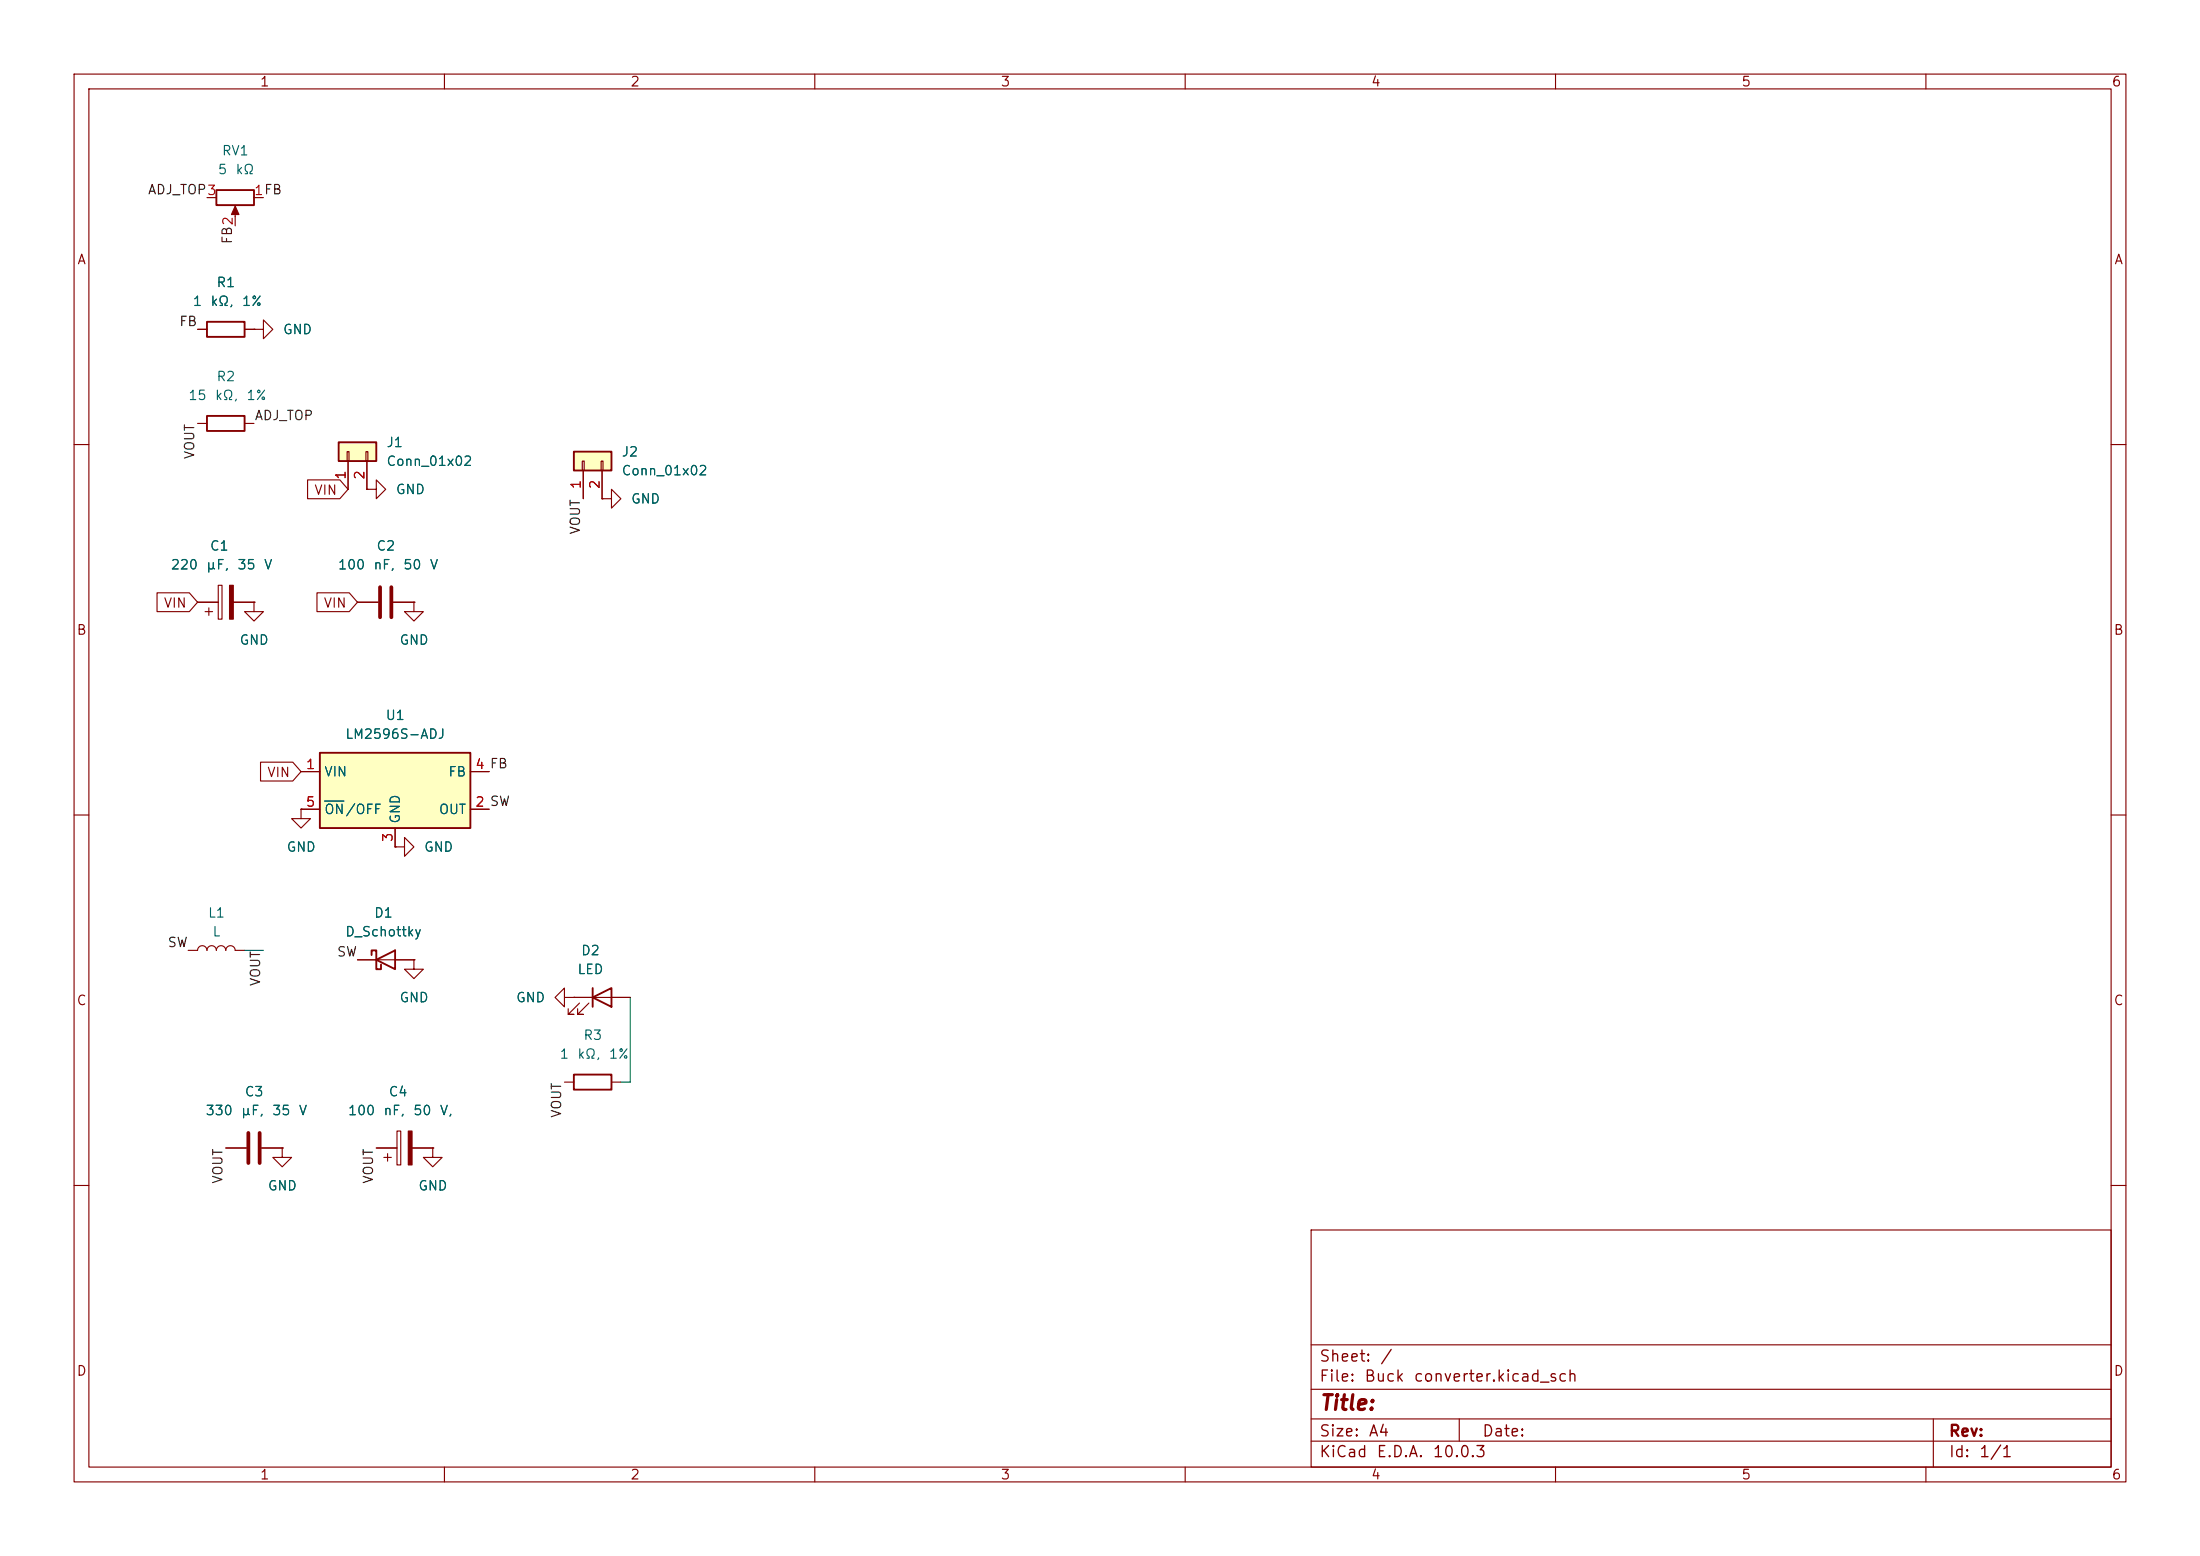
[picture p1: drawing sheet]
(kicad_sch
 (version 20260306)
 (generator "eeschema")
 (generator_version "10.0")
 (paper "A4")
 (lib_symbols
  (symbol "Connector_Generic:Conn_01x02"
   (pin_names
    (offset 1.016) (hide yes)) (exclude_from_sim no) (in_bom yes) (on_board yes)
   (in_pos_files yes)
   (duplicate_pin_numbers_are_jumpers no)
   (property "Reference" "J" (at 0 2.54 0) (show_name no) (do_not_autoplace no) (effects (font (size 1.27 1.27))))
   (property "Value" "Conn_01x02" (at 0 -5.08 0) (show_name no) (do_not_autoplace no) (effects (font (size 1.27 1.27))))
   (property "Footprint" "" (at 0 0 0) (show_name no) (do_not_autoplace no) (hide yes) (effects (font (size 1.27 1.27))))
   (property "Datasheet" "" (at 0 0 0) (show_name no) (do_not_autoplace no) (hide yes) (effects (font (size 1.27 1.27))))
   (property "Description" "Generic connector, single row, 01x02, script generated (kicad-library-utils/schlib/autogen/connector/)" (at 0 0 0) (show_name no) (do_not_autoplace no) (hide yes) (effects (font (size 1.27 1.27))))
   (symbol "Conn_01x02_1_1"
    (rectangle (start -1.27 1.27) (end 1.27 -3.81) (stroke (width 0.254) (type default)) (fill (type background)))
    (rectangle (start -1.27 0.127) (end 0 -0.127) (stroke (width 0.1524) (type default)) (fill (type none)))
    (rectangle (start -1.27 -2.413) (end 0 -2.667) (stroke (width 0.1524) (type default)) (fill (type none)))
    (pin passive line (at -5.08 0 0) (length 3.81) (name "Pin_1" (effects (font (size 1.27 1.27)))) (number "1" (effects (font (size 1.27 1.27)))))
    (pin passive line (at -5.08 -2.54 0) (length 3.81) (name "Pin_2" (effects (font (size 1.27 1.27)))) (number "2" (effects (font (size 1.27 1.27))))))
   (embedded_fonts no))
  (symbol "Device:C"
   (pin_numbers (hide yes))
   (pin_names
    (offset 0.254)) (exclude_from_sim no) (in_bom yes) (on_board yes)
   (in_pos_files yes)
   (duplicate_pin_numbers_are_jumpers no)
   (property "Reference" "C" (at 0.635 2.54 0) (show_name no) (do_not_autoplace no) (effects (font (size 1.27 1.27)) (justify left)))
   (property "Value" "C" (at 0.635 -2.54 0) (show_name no) (do_not_autoplace no) (effects (font (size 1.27 1.27)) (justify left)))
   (property "Footprint" "" (at 0.9652 -3.81 0) (show_name no) (do_not_autoplace no) (hide yes) (effects (font (size 1.27 1.27))))
   (property "Datasheet" "" (at 0 0 0) (show_name no) (do_not_autoplace no) (hide yes) (effects (font (size 1.27 1.27))))
   (property "Description" "Unpolarized capacitor" (at 0 0 0) (show_name no) (do_not_autoplace no) (hide yes) (effects (font (size 1.27 1.27))))
   (symbol "C_0_1"
    (polyline (pts (xy -2.032 0.762) (xy 2.032 0.762)) (stroke (width 0.508) (type default)) (fill (type none)))
    (polyline (pts (xy -2.032 -0.762) (xy 2.032 -0.762)) (stroke (width 0.508) (type default)) (fill (type none))))
   (symbol "C_1_1"
    (pin passive line (at 0 3.81 270) (length 2.794) (name "" (effects (font (size 1.27 1.27)))) (number "1" (effects (font (size 1.27 1.27)))))
    (pin passive line (at 0 -3.81 90) (length 2.794) (name "" (effects (font (size 1.27 1.27)))) (number "2" (effects (font (size 1.27 1.27))))))
   (embedded_fonts no))
  (symbol "Device:C_Polarized"
   (pin_numbers (hide yes))
   (pin_names
    (offset 0.254)) (exclude_from_sim no) (in_bom yes) (on_board yes)
   (in_pos_files yes)
   (duplicate_pin_numbers_are_jumpers no)
   (property "Reference" "C" (at 0.635 2.54 0) (show_name no) (do_not_autoplace no) (effects (font (size 1.27 1.27)) (justify left)))
   (property "Value" "C_Polarized" (at 0.635 -2.54 0) (show_name no) (do_not_autoplace no) (effects (font (size 1.27 1.27)) (justify left)))
   (property "Footprint" "" (at 0.9652 -3.81 0) (show_name no) (do_not_autoplace no) (hide yes) (effects (font (size 1.27 1.27))))
   (property "Datasheet" "" (at 0 0 0) (show_name no) (do_not_autoplace no) (hide yes) (effects (font (size 1.27 1.27))))
   (property "Description" "Polarized capacitor" (at 0 0 0) (show_name no) (do_not_autoplace no) (hide yes) (effects (font (size 1.27 1.27))))
   (symbol "C_Polarized_0_1"
    (rectangle (start -2.286 0.508) (end 2.286 1.016) (stroke (width 0) (type default)) (fill (type none)))
    (polyline (pts (xy -1.778 2.286) (xy -0.762 2.286)) (stroke (width 0) (type default)) (fill (type none)))
    (polyline (pts (xy -1.27 2.794) (xy -1.27 1.778)) (stroke (width 0) (type default)) (fill (type none)))
    (rectangle (start 2.286 -0.508) (end -2.286 -1.016) (stroke (width 0) (type default)) (fill (type outline))))
   (symbol "C_Polarized_1_1"
    (pin passive line (at 0 3.81 270) (length 2.794) (name "" (effects (font (size 1.27 1.27)))) (number "1" (effects (font (size 1.27 1.27)))))
    (pin passive line (at 0 -3.81 90) (length 2.794) (name "" (effects (font (size 1.27 1.27)))) (number "2" (effects (font (size 1.27 1.27))))))
   (embedded_fonts no))
  (symbol "Device:D_Schottky"
   (pin_numbers (hide yes))
   (pin_names
    (offset 1.016) (hide yes)) (exclude_from_sim no) (in_bom yes) (on_board yes)
   (in_pos_files yes)
   (duplicate_pin_numbers_are_jumpers no)
   (property "Reference" "D" (at 0 2.54 0) (show_name no) (do_not_autoplace no) (effects (font (size 1.27 1.27))))
   (property "Value" "D_Schottky" (at 0 -2.54 0) (show_name no) (do_not_autoplace no) (effects (font (size 1.27 1.27))))
   (property "Footprint" "" (at 0 0 0) (show_name no) (do_not_autoplace no) (hide yes) (effects (font (size 1.27 1.27))))
   (property "Datasheet" "" (at 0 0 0) (show_name no) (do_not_autoplace no) (hide yes) (effects (font (size 1.27 1.27))))
   (property "Description" "Schottky diode" (at 0 0 0) (show_name no) (do_not_autoplace no) (hide yes) (effects (font (size 1.27 1.27))))
   (symbol "D_Schottky_0_1"
    (polyline (pts (xy -1.905 0.635) (xy -1.905 1.27) (xy -1.27 1.27) (xy -1.27 -1.27) (xy -0.635 -1.27) (xy -0.635 -0.635)) (stroke (width 0.254) (type default)) (fill (type none)))
    (polyline (pts (xy 1.27 1.27) (xy 1.27 -1.27) (xy -1.27 0) (xy 1.27 1.27)) (stroke (width 0.254) (type default)) (fill (type none)))
    (polyline (pts (xy 1.27 0) (xy -1.27 0)) (stroke (width 0) (type default)) (fill (type none))))
   (symbol "D_Schottky_1_1"
    (pin passive line (at -3.81 0 0) (length 2.54) (name "K" (effects (font (size 1.27 1.27)))) (number "1" (effects (font (size 1.27 1.27)))))
    (pin passive line (at 3.81 0 180) (length 2.54) (name "A" (effects (font (size 1.27 1.27)))) (number "2" (effects (font (size 1.27 1.27))))))
   (embedded_fonts no))
  (symbol "Device:L"
   (pin_numbers (hide yes))
   (pin_names
    (offset 1.016) (hide yes)) (exclude_from_sim no) (in_bom yes) (on_board yes)
   (in_pos_files yes)
   (duplicate_pin_numbers_are_jumpers no)
   (property "Reference" "L" (at -1.27 0 90) (show_name no) (do_not_autoplace no) (effects (font (size 1.27 1.27))))
   (property "Value" "L" (at 1.905 0 90) (show_name no) (do_not_autoplace no) (effects (font (size 1.27 1.27))))
   (property "Footprint" "" (at 0 0 0) (show_name no) (do_not_autoplace no) (hide yes) (effects (font (size 1.27 1.27))))
   (property "Datasheet" "" (at 0 0 0) (show_name no) (do_not_autoplace no) (hide yes) (effects (font (size 1.27 1.27))))
   (property "Description" "Inductor" (at 0 0 0) (show_name no) (do_not_autoplace no) (hide yes) (effects (font (size 1.27 1.27))))
   (symbol "L_0_1"
    (arc (start 0 2.54) (mid 0.6323 1.905) (end 0 1.27) (stroke (width 0) (type default)) (fill (type none)))
    (arc (start 0 1.27) (mid 0.6323 0.635) (end 0 0) (stroke (width 0) (type default)) (fill (type none)))
    (arc (start 0 0) (mid 0.6323 -0.635) (end 0 -1.27) (stroke (width 0) (type default)) (fill (type none)))
    (arc (start 0 -1.27) (mid 0.6323 -1.905) (end 0 -2.54) (stroke (width 0) (type default)) (fill (type none))))
   (symbol "L_1_1"
    (pin passive line (at 0 3.81 270) (length 1.27) (name "1" (effects (font (size 1.27 1.27)))) (number "1" (effects (font (size 1.27 1.27)))))
    (pin passive line (at 0 -3.81 90) (length 1.27) (name "2" (effects (font (size 1.27 1.27)))) (number "2" (effects (font (size 1.27 1.27))))))
   (embedded_fonts no))
  (symbol "Device:LED"
   (pin_numbers (hide yes))
   (pin_names
    (offset 1.016) (hide yes)) (exclude_from_sim no) (in_bom yes) (on_board yes)
   (in_pos_files yes)
   (duplicate_pin_numbers_are_jumpers no)
   (property "Reference" "D" (at 0 2.54 0) (show_name no) (do_not_autoplace no) (effects (font (size 1.27 1.27))))
   (property "Value" "LED" (at 0 -2.54 0) (show_name no) (do_not_autoplace no) (effects (font (size 1.27 1.27))))
   (property "Footprint" "" (at 0 0 0) (show_name no) (do_not_autoplace no) (hide yes) (effects (font (size 1.27 1.27))))
   (property "Datasheet" "" (at 0 0 0) (show_name no) (do_not_autoplace no) (hide yes) (effects (font (size 1.27 1.27))))
   (property "Description" "Light emitting diode" (at 0 0 0) (show_name no) (do_not_autoplace no) (hide yes) (effects (font (size 1.27 1.27))))
   (property "Sim.Pins" "1=K 2=A" (at 0 0 0) (show_name no) (do_not_autoplace no) (hide yes) (effects (font (size 1.27 1.27))))
   (symbol "LED_0_1"
    (polyline (pts (xy -3.048 -0.762) (xy -4.572 -2.286) (xy -3.81 -2.286) (xy -4.572 -2.286) (xy -4.572 -1.524)) (stroke (width 0) (type default)) (fill (type none)))
    (polyline (pts (xy -1.778 -0.762) (xy -3.302 -2.286) (xy -2.54 -2.286) (xy -3.302 -2.286) (xy -3.302 -1.524)) (stroke (width 0) (type default)) (fill (type none)))
    (polyline (pts (xy -1.27 0) (xy 1.27 0)) (stroke (width 0) (type default)) (fill (type none)))
    (polyline (pts (xy -1.27 -1.27) (xy -1.27 1.27)) (stroke (width 0.254) (type default)) (fill (type none)))
    (polyline (pts (xy 1.27 -1.27) (xy 1.27 1.27) (xy -1.27 0) (xy 1.27 -1.27)) (stroke (width 0.254) (type default)) (fill (type none))))
   (symbol "LED_1_1"
    (pin passive line (at -3.81 0 0) (length 2.54) (name "K" (effects (font (size 1.27 1.27)))) (number "1" (effects (font (size 1.27 1.27)))))
    (pin passive line (at 3.81 0 180) (length 2.54) (name "A" (effects (font (size 1.27 1.27)))) (number "2" (effects (font (size 1.27 1.27))))))
   (embedded_fonts no))
  (symbol "Device:R"
   (pin_numbers (hide yes))
   (pin_names
    (offset 0)) (exclude_from_sim no) (in_bom yes) (on_board yes)
   (in_pos_files yes)
   (duplicate_pin_numbers_are_jumpers no)
   (property "Reference" "R" (at 2.032 0 90) (show_name no) (do_not_autoplace no) (effects (font (size 1.27 1.27))))
   (property "Value" "R" (at 0 0 90) (show_name no) (do_not_autoplace no) (effects (font (size 1.27 1.27))))
   (property "Footprint" "" (at -1.778 0 90) (show_name no) (do_not_autoplace no) (hide yes) (effects (font (size 1.27 1.27))))
   (property "Datasheet" "" (at 0 0 0) (show_name no) (do_not_autoplace no) (hide yes) (effects (font (size 1.27 1.27))))
   (property "Description" "Resistor" (at 0 0 0) (show_name no) (do_not_autoplace no) (hide yes) (effects (font (size 1.27 1.27))))
   (symbol "R_0_1"
    (rectangle (start -1.016 -2.54) (end 1.016 2.54) (stroke (width 0.254) (type default)) (fill (type none))))
   (symbol "R_1_1"
    (pin passive line (at 0 3.81 270) (length 1.27) (name "" (effects (font (size 1.27 1.27)))) (number "1" (effects (font (size 1.27 1.27)))))
    (pin passive line (at 0 -3.81 90) (length 1.27) (name "" (effects (font (size 1.27 1.27)))) (number "2" (effects (font (size 1.27 1.27))))))
   (embedded_fonts no))
  (symbol "Device:R_Potentiometer"
   (pin_names
    (offset 1.016) (hide yes)) (exclude_from_sim no) (in_bom yes) (on_board yes)
   (in_pos_files yes)
   (duplicate_pin_numbers_are_jumpers no)
   (property "Reference" "RV" (at -4.445 0 90) (show_name no) (do_not_autoplace no) (effects (font (size 1.27 1.27))))
   (property "Value" "R_Potentiometer" (at -2.54 0 90) (show_name no) (do_not_autoplace no) (effects (font (size 1.27 1.27))))
   (property "Footprint" "" (at 0 0 0) (show_name no) (do_not_autoplace no) (hide yes) (effects (font (size 1.27 1.27))))
   (property "Datasheet" "" (at 0 0 0) (show_name no) (do_not_autoplace no) (hide yes) (effects (font (size 1.27 1.27))))
   (property "Description" "Potentiometer" (at 0 0 0) (show_name no) (do_not_autoplace no) (hide yes) (effects (font (size 1.27 1.27))))
   (property "Sim.Device" "R" (at 0 0 0) (show_name no) (do_not_autoplace no) (hide yes) (effects (font (size 1.27 1.27))))
   (property "Sim.Type" "POT" (at 0 0 0) (show_name no) (do_not_autoplace no) (hide yes) (effects (font (size 1.27 1.27))))
   (property "Sim.Pins" "1=r0 2=wiper 3=r1" (at 0 0 0) (show_name no) (do_not_autoplace no) (hide yes) (effects (font (size 1.27 1.27))))
   (symbol "R_Potentiometer_0_1"
    (rectangle (start 1.016 2.54) (end -1.016 -2.54) (stroke (width 0.254) (type default)) (fill (type none)))
    (polyline (pts (xy 1.143 0) (xy 2.286 0.508) (xy 2.286 -0.508) (xy 1.143 0)) (stroke (width 0) (type default)) (fill (type outline)))
    (polyline (pts (xy 2.54 0) (xy 1.524 0)) (stroke (width 0) (type default)) (fill (type none))))
   (symbol "R_Potentiometer_1_1"
    (pin passive line (at 0 3.81 270) (length 1.27) (name "1" (effects (font (size 1.27 1.27)))) (number "1" (effects (font (size 1.27 1.27)))))
    (pin passive line (at 3.81 0 180) (length 1.27) (name "2" (effects (font (size 1.27 1.27)))) (number "2" (effects (font (size 1.27 1.27)))))
    (pin passive line (at 0 -3.81 90) (length 1.27) (name "3" (effects (font (size 1.27 1.27)))) (number "3" (effects (font (size 1.27 1.27))))))
   (embedded_fonts no))
  (symbol "Regulator_Switching:LM2596S-ADJ" (exclude_from_sim no) (in_bom yes) (on_board yes)
   (in_pos_files yes)
   (duplicate_pin_numbers_are_jumpers no)
   (property "Reference" "U" (at -10.16 6.35 0) (show_name no) (do_not_autoplace no) (effects (font (size 1.27 1.27)) (justify left)))
   (property "Value" "LM2596S-ADJ" (at 0 6.35 0) (show_name no) (do_not_autoplace no) (effects (font (size 1.27 1.27)) (justify left)))
   (property "Footprint" "Package_TO_SOT_SMD:TO-263-5_TabPin3" (at 1.27 -6.35 0) (show_name no) (do_not_autoplace no) (hide yes) (effects (font (size 1.27 1.27)
    (italic yes)) (justify left)))
   (property "Datasheet" "http://www.ti.com/lit/ds/symlink/lm2596.pdf" (at 0 0 0) (show_name no) (do_not_autoplace no) (hide yes) (effects (font (size 1.27 1.27))))
   (property "Description" "Adjustable 3A Step-Down Voltage Regulator, TO-263" (at 0 0 0) (show_name no) (do_not_autoplace no) (hide yes) (effects (font (size 1.27 1.27))))
   (symbol "LM2596S-ADJ_0_1"
    (rectangle (start -10.16 5.08) (end 10.16 -5.08) (stroke (width 0.254) (type default)) (fill (type background))))
   (symbol "LM2596S-ADJ_1_1"
    (pin power_in line (at -12.7 2.54 0) (length 2.54) (name "VIN" (effects (font (size 1.27 1.27)))) (number "1" (effects (font (size 1.27 1.27)))))
    (pin output line (at 12.7 -2.54 180) (length 2.54) (name "OUT" (effects (font (size 1.27 1.27)))) (number "2" (effects (font (size 1.27 1.27)))))
    (pin power_in line (at 0 -7.62 90) (length 2.54) (name "GND" (effects (font (size 1.27 1.27)))) (number "3" (effects (font (size 1.27 1.27)))))
    (pin input line (at 12.7 2.54 180) (length 2.54) (name "FB" (effects (font (size 1.27 1.27)))) (number "4" (effects (font (size 1.27 1.27)))))
    (pin input line (at -12.7 -2.54 0) (length 2.54) (name "~{ON}/OFF" (effects (font (size 1.27 1.27)))) (number "5" (effects (font (size 1.27 1.27))))))
   (embedded_fonts no))
  (symbol "power:GND"
   (power global)
   (pin_numbers (hide yes))
   (pin_names
    (offset 0) (hide yes)) (exclude_from_sim no) (in_bom yes) (on_board yes)
   (in_pos_files yes)
   (duplicate_pin_numbers_are_jumpers no)
   (property "Reference" "#PWR" (at 0 -6.35 0) (show_name no) (do_not_autoplace no) (hide yes) (effects (font (size 1.27 1.27))))
   (property "Value" "GND" (at 0 -3.81 0) (show_name no) (do_not_autoplace no) (effects (font (size 1.27 1.27))))
   (property "Footprint" "" (at 0 0 0) (show_name no) (do_not_autoplace no) (hide yes) (effects (font (size 1.27 1.27))))
   (property "Datasheet" "" (at 0 0 0) (show_name no) (do_not_autoplace no) (hide yes) (effects (font (size 1.27 1.27))))
   (property "Description" "Power symbol creates a global label with name \"GND\" , ground" (at 0 0 0) (show_name no) (do_not_autoplace no) (hide yes) (effects (font (size 1.27 1.27))))
   (symbol "GND_0_1"
    (polyline (pts (xy 0 0) (xy 0 -1.27) (xy 1.27 -1.27) (xy 0 -2.54) (xy -1.27 -1.27) (xy 0 -1.27)) (stroke (width 0) (type default)) (fill (type none))))
   (symbol "GND_1_1"
    (pin power_in line (at 0 0 270) (length 0) (name "" (effects (font (size 1.27 1.27)))) (number "1" (effects (font (size 1.27 1.27))))))
   (embedded_fonts no)))
 (wire
  (pts (xy 85.09 146.05) (xy 83.82 146.05))
  (stroke (width 0) (type default)))
 (wire
  (pts (xy 85.09 134.62) (xy 85.09 146.05))
  (stroke (width 0) (type default)))
 (wire
  (pts (xy 35.56 128.27) (xy 33.02 128.27))
  (stroke (width 0) (type default)))
 (label "FB"
  (at 31.75 30.48 270)
  (effects (font (size 1.27 1.27)) (justify right bottom)))
 (label "SW"
  (at 25.4 128.27 180)
  (effects (font (size 1.27 1.27)) (justify right bottom)))
 (label "VOUT"
  (at 76.2 146.05 270)
  (effects (font (size 1.27 1.27)) (justify right bottom)))
 (label "VOUT"
  (at 35.56 128.27 270)
  (effects (font (size 1.27 1.27)) (justify right bottom)))
 (label "ADJ_TOP"
  (at 34.29 57.15 0)
  (effects (font (size 1.27 1.27)) (justify left bottom)))
 (label "VOUT"
  (at 50.8 154.94 270)
  (effects (font (size 1.27 1.27)) (justify right bottom)))
 (label "SW"
  (at 48.26 129.54 180)
  (effects (font (size 1.27 1.27)) (justify right bottom)))
 (label "VOUT"
  (at 30.48 154.94 270)
  (effects (font (size 1.27 1.27)) (justify right bottom)))
 (label "FB"
  (at 35.56 26.67 0)
  (effects (font (size 1.27 1.27)) (justify left bottom)))
 (label "VOUT"
  (at 26.67 57.15 270)
  (effects (font (size 1.27 1.27)) (justify right bottom)))
 (label "FB"
  (at 66.04 104.14 0)
  (effects (font (size 1.27 1.27)) (justify left bottom)))
 (label "ADJ_TOP"
  (at 27.94 26.67 180)
  (effects (font (size 1.27 1.27)) (justify right bottom)))
 (label "FB"
  (at 26.67 44.45 180)
  (effects (font (size 1.27 1.27)) (justify right bottom)))
 (label "VOUT"
  (at 78.74 67.31 270)
  (effects (font (size 1.27 1.27)) (justify right bottom)))
 (label "SW"
  (at 66.04 109.22 0)
  (effects (font (size 1.27 1.27)) (justify left bottom)))
 (global_label "VIN"
  (shape input)
  (at 40.64 104.14 180)
  (fields_autoplaced yes)
  (effects (font (size 1.27 1.27)) (justify right))
  (property "Intersheetrefs" "${INTERSHEET_REFS}" (at 34.6309 104.14 0) (hide yes) (show_name no) (do_not_autoplace no) (effects (font (size 1.27 1.27)) (justify right))))
 (global_label "VIN"
  (shape input)
  (at 46.99 66.04 180)
  (fields_autoplaced yes)
  (effects (font (size 1.27 1.27)) (justify right))
  (property "Intersheetrefs" "${INTERSHEET_REFS}" (at 40.9809 66.04 0) (hide yes) (show_name no) (do_not_autoplace no) (effects (font (size 1.27 1.27)) (justify right))))
 (global_label "VIN"
  (shape input)
  (at 26.67 81.28 180)
  (fields_autoplaced yes)
  (effects (font (size 1.27 1.27)) (justify right))
  (property "Intersheetrefs" "${INTERSHEET_REFS}" (at 20.6609 81.28 0) (hide yes) (show_name no) (do_not_autoplace no) (effects (font (size 1.27 1.27)) (justify right))))
 (global_label "VIN"
  (shape input)
  (at 48.26 81.28 180)
  (fields_autoplaced yes)
  (effects (font (size 1.27 1.27)) (justify right))
  (property "Intersheetrefs" "${INTERSHEET_REFS}" (at 42.2509 81.28 0) (hide yes) (show_name no) (do_not_autoplace no) (effects (font (size 1.27 1.27)) (justify right))))
 (symbol
  (lib_id "Device:C_Polarized")
  (at 54.61 154.94 90)
  (unit 1)
  (body_style 1)
  (exclude_from_sim no)
  (in_bom yes)
  (on_board yes)
  (in_pos_files yes)
  (dnp no)
  (fields_autoplaced yes)
  (property "Reference" "C4" (at 53.721 147.32 90) (show_name no) (do_not_autoplace no) (effects (font (size 1.27 1.27))))
  (property "Value" "100 nF, 50 V," (at 53.721 149.86 90) (show_name no) (do_not_autoplace no) (effects (font (size 1.27 1.27))))
  (property "Footprint" "Capacitor_SMD:C_1206_3216Metric" (at 58.42 153.9748 0) (hide yes) (show_name no) (do_not_autoplace no) (effects (font (size 1.27 1.27))))
  (property "Datasheet" "" (at 54.61 154.94 0) (hide yes) (show_name no) (do_not_autoplace no) (effects (font (size 1.27 1.27))))
  (property "Description" "Polarized capacitor" (at 54.61 154.94 0) (hide yes) (show_name no) (do_not_autoplace no) (effects (font (size 1.27 1.27))))
  (pin "2")
  (pin "1"))
 (symbol
  (lib_id "Connector_Generic:Conn_01x02")
  (at 78.74 62.23 90)
  (unit 1)
  (body_style 1)
  (exclude_from_sim no)
  (in_bom yes)
  (on_board yes)
  (in_pos_files yes)
  (dnp no)
  (fields_autoplaced yes)
  (property "Reference" "J2" (at 83.82 60.9599 90) (show_name no) (do_not_autoplace no) (effects (font (size 1.27 1.27)) (justify right)))
  (property "Value" "Conn_01x02" (at 83.82 63.4999 90) (show_name no) (do_not_autoplace no) (effects (font (size 1.27 1.27)) (justify right)))
  (property "Footprint" "Footprints imported:TerminalBlock_Phoenix_MKDS-1,5-2-5.08_1x02_P5.08mm_Horizontal" (at 78.74 62.23 0) (hide yes) (show_name no) (do_not_autoplace no) (effects (font (size 1.27 1.27))))
  (property "Datasheet" "" (at 78.74 62.23 0) (hide yes) (show_name no) (do_not_autoplace no) (effects (font (size 1.27 1.27))))
  (property "Description" "Generic connector, single row, 01x02, script generated (kicad-library-utils/schlib/autogen/connector/)" (at 78.74 62.23 0) (hide yes) (show_name no) (do_not_autoplace no) (effects (font (size 1.27 1.27))))
  (pin "1")
  (pin "2"))
 (symbol
  (lib_id "power:GND")
  (at 38.1 154.94 0)
  (unit 1)
  (body_style 1)
  (exclude_from_sim no)
  (in_bom yes)
  (on_board yes)
  (in_pos_files yes)
  (dnp no)
  (fields_autoplaced yes)
  (property "Reference" "#PWR07" (at 38.1 161.29 0) (hide yes) (show_name no) (do_not_autoplace no) (effects (font (size 1.27 1.27))))
  (property "Value" "GND" (at 38.1 160.02 0) (show_name no) (do_not_autoplace no) (effects (font (size 1.27 1.27))))
  (property "Footprint" "" (at 38.1 154.94 0) (hide yes) (show_name no) (do_not_autoplace no) (effects (font (size 1.27 1.27))))
  (property "Datasheet" "" (at 38.1 154.94 0) (hide yes) (show_name no) (do_not_autoplace no) (effects (font (size 1.27 1.27))))
  (property "Description" "Power symbol creates a global label with name \"GND\" , ground" (at 38.1 154.94 0) (hide yes) (show_name no) (do_not_autoplace no) (effects (font (size 1.27 1.27))))
  (pin "1"))
 (symbol
  (lib_id "Device:R")
  (at 80.01 146.05 90)
  (unit 1)
  (body_style 1)
  (exclude_from_sim no)
  (in_bom yes)
  (on_board yes)
  (in_pos_files yes)
  (dnp no)
  (fields_autoplaced yes)
  (property "Reference" "R3" (at 80.01 139.7 90) (show_name no) (do_not_autoplace no) (effects (font (size 1.27 1.27))))
  (property "Value" "1 kΩ, 1%" (at 80.01 142.24 90) (show_name no) (do_not_autoplace no) (effects (font (size 1.27 1.27))))
  (property "Footprint" "Resistor_SMD:R_1206_3216Metric" (at 80.01 147.828 90) (hide yes) (show_name no) (do_not_autoplace no) (effects (font (size 1.27 1.27))))
  (property "Datasheet" "" (at 80.01 146.05 0) (hide yes) (show_name no) (do_not_autoplace no) (effects (font (size 1.27 1.27))))
  (property "Description" "Resistor" (at 80.01 146.05 0) (hide yes) (show_name no) (do_not_autoplace no) (effects (font (size 1.27 1.27))))
  (pin "1")
  (pin "2"))
 (symbol
  (lib_id "Device:L")
  (at 29.21 128.27 90)
  (unit 1)
  (body_style 1)
  (exclude_from_sim no)
  (in_bom yes)
  (on_board yes)
  (in_pos_files yes)
  (dnp no)
  (fields_autoplaced yes)
  (property "Reference" "L1" (at 29.21 123.19 90) (show_name no) (do_not_autoplace no) (effects (font (size 1.27 1.27))))
  (property "Value" "L" (at 29.21 125.73 90) (show_name no) (do_not_autoplace no) (effects (font (size 1.27 1.27))))
  (property "Footprint" "Inductor_SMD:L_Bourns_SRR1260" (at 29.21 128.27 0) (hide yes) (show_name no) (do_not_autoplace no) (effects (font (size 1.27 1.27))))
  (property "Datasheet" "" (at 29.21 128.27 0) (hide yes) (show_name no) (do_not_autoplace no) (effects (font (size 1.27 1.27))))
  (property "Description" "Inductor" (at 29.21 128.27 0) (hide yes) (show_name no) (do_not_autoplace no) (effects (font (size 1.27 1.27))))
  (pin "2")
  (pin "1"))
 (symbol
  (lib_id "power:GND")
  (at 34.29 44.45 90)
  (unit 1)
  (body_style 1)
  (exclude_from_sim no)
  (in_bom yes)
  (on_board yes)
  (in_pos_files yes)
  (dnp no)
  (fields_autoplaced yes)
  (property "Reference" "#PWR09" (at 40.64 44.45 0) (hide yes) (show_name no) (do_not_autoplace no) (effects (font (size 1.27 1.27))))
  (property "Value" "GND" (at 38.1 44.4499 90) (show_name no) (do_not_autoplace no) (effects (font (size 1.27 1.27)) (justify right)))
  (property "Footprint" "" (at 34.29 44.45 0) (hide yes) (show_name no) (do_not_autoplace no) (effects (font (size 1.27 1.27))))
  (property "Datasheet" "" (at 34.29 44.45 0) (hide yes) (show_name no) (do_not_autoplace no) (effects (font (size 1.27 1.27))))
  (property "Description" "Power symbol creates a global label with name \"GND\" , ground" (at 34.29 44.45 0) (hide yes) (show_name no) (do_not_autoplace no) (effects (font (size 1.27 1.27))))
  (pin "1"))
 (symbol
  (lib_id "Device:C")
  (at 52.07 81.28 90)
  (unit 1)
  (body_style 1)
  (exclude_from_sim no)
  (in_bom yes)
  (on_board yes)
  (in_pos_files yes)
  (dnp no)
  (fields_autoplaced yes)
  (property "Reference" "C2" (at 52.07 73.66 90) (show_name no) (do_not_autoplace no) (effects (font (size 1.27 1.27))))
  (property "Value" "100 nF, 50 V" (at 52.07 76.2 90) (show_name no) (do_not_autoplace no) (effects (font (size 1.27 1.27))))
  (property "Footprint" "Capacitor_SMD:C_1206_3216Metric" (at 55.88 80.3148 0) (hide yes) (show_name no) (do_not_autoplace no) (effects (font (size 1.27 1.27))))
  (property "Datasheet" "" (at 52.07 81.28 0) (hide yes) (show_name no) (do_not_autoplace no) (effects (font (size 1.27 1.27))))
  (property "Description" "Unpolarized capacitor" (at 52.07 81.28 0) (hide yes) (show_name no) (do_not_autoplace no) (effects (font (size 1.27 1.27))))
  (pin "2")
  (pin "1"))
 (symbol
  (lib_id "power:GND")
  (at 81.28 67.31 90)
  (unit 1)
  (body_style 1)
  (exclude_from_sim no)
  (in_bom yes)
  (on_board yes)
  (in_pos_files yes)
  (dnp no)
  (fields_autoplaced yes)
  (property "Reference" "#PWR011" (at 87.63 67.31 0) (hide yes) (show_name no) (do_not_autoplace no) (effects (font (size 1.27 1.27))))
  (property "Value" "GND" (at 85.09 67.3099 90) (show_name no) (do_not_autoplace no) (effects (font (size 1.27 1.27)) (justify right)))
  (property "Footprint" "" (at 81.28 67.31 0) (hide yes) (show_name no) (do_not_autoplace no) (effects (font (size 1.27 1.27))))
  (property "Datasheet" "" (at 81.28 67.31 0) (hide yes) (show_name no) (do_not_autoplace no) (effects (font (size 1.27 1.27))))
  (property "Description" "Power symbol creates a global label with name \"GND\" , ground" (at 81.28 67.31 0) (hide yes) (show_name no) (do_not_autoplace no) (effects (font (size 1.27 1.27))))
  (pin "1"))
 (symbol
  (lib_id "Device:LED")
  (at 81.28 134.62 0)
  (unit 1)
  (body_style 1)
  (exclude_from_sim no)
  (in_bom yes)
  (on_board yes)
  (in_pos_files yes)
  (dnp no)
  (fields_autoplaced yes)
  (property "Reference" "D2" (at 79.6925 128.27 0) (show_name no) (do_not_autoplace no) (effects (font (size 1.27 1.27))))
  (property "Value" "LED" (at 79.6925 130.81 0) (show_name no) (do_not_autoplace no) (effects (font (size 1.27 1.27))))
  (property "Footprint" "LED_SMD:LED_1206_3216Metric" (at 81.28 134.62 0) (hide yes) (show_name no) (do_not_autoplace no) (effects (font (size 1.27 1.27))))
  (property "Datasheet" "" (at 81.28 134.62 0) (hide yes) (show_name no) (do_not_autoplace no) (effects (font (size 1.27 1.27))))
  (property "Description" "Light emitting diode" (at 81.28 134.62 0) (hide yes) (show_name no) (do_not_autoplace no) (effects (font (size 1.27 1.27))))
  (property "Sim.Pins" "1=K 2=A" (at 81.28 134.62 0) (hide yes) (show_name no) (do_not_autoplace no) (effects (font (size 1.27 1.27))))
  (pin "1")
  (pin "2"))
 (symbol
  (lib_id "power:GND")
  (at 77.47 134.62 270)
  (unit 1)
  (body_style 1)
  (exclude_from_sim no)
  (in_bom yes)
  (on_board yes)
  (in_pos_files yes)
  (dnp no)
  (fields_autoplaced yes)
  (property "Reference" "#PWR010" (at 71.12 134.62 0) (hide yes) (show_name no) (do_not_autoplace no) (effects (font (size 1.27 1.27))))
  (property "Value" "GND" (at 73.66 134.6199 90) (show_name no) (do_not_autoplace no) (effects (font (size 1.27 1.27)) (justify right)))
  (property "Footprint" "" (at 77.47 134.62 0) (hide yes) (show_name no) (do_not_autoplace no) (effects (font (size 1.27 1.27))))
  (property "Datasheet" "" (at 77.47 134.62 0) (hide yes) (show_name no) (do_not_autoplace no) (effects (font (size 1.27 1.27))))
  (property "Description" "Power symbol creates a global label with name \"GND\" , ground" (at 77.47 134.62 0) (hide yes) (show_name no) (do_not_autoplace no) (effects (font (size 1.27 1.27))))
  (pin "1"))
 (symbol
  (lib_id "Device:D_Schottky")
  (at 52.07 129.54 0)
  (unit 1)
  (body_style 1)
  (exclude_from_sim no)
  (in_bom yes)
  (on_board yes)
  (in_pos_files yes)
  (dnp no)
  (fields_autoplaced yes)
  (property "Reference" "D1" (at 51.7525 123.19 0) (show_name no) (do_not_autoplace no) (effects (font (size 1.27 1.27))))
  (property "Value" "D_Schottky" (at 51.7525 125.73 0) (show_name no) (do_not_autoplace no) (effects (font (size 1.27 1.27))))
  (property "Footprint" "Package_TO_SOT_SMD:TO-277A" (at 52.07 129.54 0) (hide yes) (show_name no) (do_not_autoplace no) (effects (font (size 1.27 1.27))))
  (property "Datasheet" "" (at 52.07 129.54 0) (hide yes) (show_name no) (do_not_autoplace no) (effects (font (size 1.27 1.27))))
  (property "Description" "Schottky diode" (at 52.07 129.54 0) (hide yes) (show_name no) (do_not_autoplace no) (effects (font (size 1.27 1.27))))
  (pin "1")
  (pin "2"))
 (symbol
  (lib_id "power:GND")
  (at 49.53 66.04 90)
  (unit 1)
  (body_style 1)
  (exclude_from_sim no)
  (in_bom yes)
  (on_board yes)
  (in_pos_files yes)
  (dnp no)
  (fields_autoplaced yes)
  (property "Reference" "#PWR01" (at 55.88 66.04 0) (hide yes) (show_name no) (do_not_autoplace no) (effects (font (size 1.27 1.27))))
  (property "Value" "GND" (at 53.34 66.0399 90) (show_name no) (do_not_autoplace no) (effects (font (size 1.27 1.27)) (justify right)))
  (property "Footprint" "" (at 49.53 66.04 0) (hide yes) (show_name no) (do_not_autoplace no) (effects (font (size 1.27 1.27))))
  (property "Datasheet" "" (at 49.53 66.04 0) (hide yes) (show_name no) (do_not_autoplace no) (effects (font (size 1.27 1.27))))
  (property "Description" "Power symbol creates a global label with name \"GND\" , ground" (at 49.53 66.04 0) (hide yes) (show_name no) (do_not_autoplace no) (effects (font (size 1.27 1.27))))
  (pin "1"))
 (symbol
  (lib_id "Regulator_Switching:LM2596S-ADJ")
  (at 53.34 106.68 0)
  (unit 1)
  (body_style 1)
  (exclude_from_sim no)
  (in_bom yes)
  (on_board yes)
  (in_pos_files yes)
  (dnp no)
  (fields_autoplaced yes)
  (property "Reference" "U1" (at 53.34 96.52 0) (show_name no) (do_not_autoplace no) (effects (font (size 1.27 1.27))))
  (property "Value" "LM2596S-ADJ" (at 53.34 99.06 0) (show_name no) (do_not_autoplace no) (effects (font (size 1.27 1.27))))
  (property "Footprint" "Package_TO_SOT_SMD:TO-263-5_TabPin3" (at 54.61 113.03 0) (hide yes) (show_name no) (do_not_autoplace no) (effects (font (size 1.27 1.27)
    (italic yes)) (justify left)))
  (property "Datasheet" "http://www.ti.com/lit/ds/symlink/lm2596.pdf" (at 53.34 106.68 0) (hide yes) (show_name no) (do_not_autoplace no) (effects (font (size 1.27 1.27))))
  (property "Description" "Adjustable 3A Step-Down Voltage Regulator, TO-263" (at 53.34 106.68 0) (hide yes) (show_name no) (do_not_autoplace no) (effects (font (size 1.27 1.27))))
  (pin "3")
  (pin "1")
  (pin "4")
  (pin "2")
  (pin "5"))
 (symbol
  (lib_id "Connector_Generic:Conn_01x02")
  (at 46.99 60.96 90)
  (unit 1)
  (body_style 1)
  (exclude_from_sim no)
  (in_bom yes)
  (on_board yes)
  (in_pos_files yes)
  (dnp no)
  (fields_autoplaced yes)
  (property "Reference" "J1" (at 52.07 59.6899 90) (show_name no) (do_not_autoplace no) (effects (font (size 1.27 1.27)) (justify right)))
  (property "Value" "Conn_01x02" (at 52.07 62.2299 90) (show_name no) (do_not_autoplace no) (effects (font (size 1.27 1.27)) (justify right)))
  (property "Footprint" "Footprints imported:TerminalBlock_Phoenix_MKDS-1,5-2-5.08_1x02_P5.08mm_Horizontal" (at 46.99 60.96 0) (hide yes) (show_name no) (do_not_autoplace no) (effects (font (size 1.27 1.27))))
  (property "Datasheet" "" (at 46.99 60.96 0) (hide yes) (show_name no) (do_not_autoplace no) (effects (font (size 1.27 1.27))))
  (property "Description" "Generic connector, single row, 01x02, script generated (kicad-library-utils/schlib/autogen/connector/)" (at 46.99 60.96 0) (hide yes) (show_name no) (do_not_autoplace no) (effects (font (size 1.27 1.27))))
  (pin "1")
  (pin "2"))
 (symbol
  (lib_id "power:GND")
  (at 55.88 81.28 0)
  (unit 1)
  (body_style 1)
  (exclude_from_sim no)
  (in_bom yes)
  (on_board yes)
  (in_pos_files yes)
  (dnp no)
  (fields_autoplaced yes)
  (property "Reference" "#PWR03" (at 55.88 87.63 0) (hide yes) (show_name no) (do_not_autoplace no) (effects (font (size 1.27 1.27))))
  (property "Value" "GND" (at 55.88 86.36 0) (show_name no) (do_not_autoplace no) (effects (font (size 1.27 1.27))))
  (property "Footprint" "" (at 55.88 81.28 0) (hide yes) (show_name no) (do_not_autoplace no) (effects (font (size 1.27 1.27))))
  (property "Datasheet" "" (at 55.88 81.28 0) (hide yes) (show_name no) (do_not_autoplace no) (effects (font (size 1.27 1.27))))
  (property "Description" "Power symbol creates a global label with name \"GND\" , ground" (at 55.88 81.28 0) (hide yes) (show_name no) (do_not_autoplace no) (effects (font (size 1.27 1.27))))
  (pin "1"))
 (symbol
  (lib_id "power:GND")
  (at 40.64 109.22 0)
  (unit 1)
  (body_style 1)
  (exclude_from_sim no)
  (in_bom yes)
  (on_board yes)
  (in_pos_files yes)
  (dnp no)
  (fields_autoplaced yes)
  (property "Reference" "#PWR06" (at 40.64 115.57 0) (hide yes) (show_name no) (do_not_autoplace no) (effects (font (size 1.27 1.27))))
  (property "Value" "GND" (at 40.64 114.3 0) (show_name no) (do_not_autoplace no) (effects (font (size 1.27 1.27))))
  (property "Footprint" "" (at 40.64 109.22 0) (hide yes) (show_name no) (do_not_autoplace no) (effects (font (size 1.27 1.27))))
  (property "Datasheet" "" (at 40.64 109.22 0) (hide yes) (show_name no) (do_not_autoplace no) (effects (font (size 1.27 1.27))))
  (property "Description" "Power symbol creates a global label with name \"GND\" , ground" (at 40.64 109.22 0) (hide yes) (show_name no) (do_not_autoplace no) (effects (font (size 1.27 1.27))))
  (pin "1"))
 (symbol
  (lib_id "power:GND")
  (at 34.29 81.28 0)
  (unit 1)
  (body_style 1)
  (exclude_from_sim no)
  (in_bom yes)
  (on_board yes)
  (in_pos_files yes)
  (dnp no)
  (fields_autoplaced yes)
  (property "Reference" "#PWR02" (at 34.29 87.63 0) (hide yes) (show_name no) (do_not_autoplace no) (effects (font (size 1.27 1.27))))
  (property "Value" "GND" (at 34.29 86.36 0) (show_name no) (do_not_autoplace no) (effects (font (size 1.27 1.27))))
  (property "Footprint" "" (at 34.29 81.28 0) (hide yes) (show_name no) (do_not_autoplace no) (effects (font (size 1.27 1.27))))
  (property "Datasheet" "" (at 34.29 81.28 0) (hide yes) (show_name no) (do_not_autoplace no) (effects (font (size 1.27 1.27))))
  (property "Description" "Power symbol creates a global label with name \"GND\" , ground" (at 34.29 81.28 0) (hide yes) (show_name no) (do_not_autoplace no) (effects (font (size 1.27 1.27))))
  (pin "1"))
 (symbol
  (lib_id "power:GND")
  (at 53.34 114.3 90)
  (unit 1)
  (body_style 1)
  (exclude_from_sim no)
  (in_bom yes)
  (on_board yes)
  (in_pos_files yes)
  (dnp no)
  (fields_autoplaced yes)
  (property "Reference" "#PWR04" (at 59.69 114.3 0) (hide yes) (show_name no) (do_not_autoplace no) (effects (font (size 1.27 1.27))))
  (property "Value" "GND" (at 57.15 114.2999 90) (show_name no) (do_not_autoplace no) (effects (font (size 1.27 1.27)) (justify right)))
  (property "Footprint" "" (at 53.34 114.3 0) (hide yes) (show_name no) (do_not_autoplace no) (effects (font (size 1.27 1.27))))
  (property "Datasheet" "" (at 53.34 114.3 0) (hide yes) (show_name no) (do_not_autoplace no) (effects (font (size 1.27 1.27))))
  (property "Description" "Power symbol creates a global label with name \"GND\" , ground" (at 53.34 114.3 0) (hide yes) (show_name no) (do_not_autoplace no) (effects (font (size 1.27 1.27))))
  (pin "1"))
 (symbol
  (lib_id "power:GND")
  (at 55.88 129.54 0)
  (unit 1)
  (body_style 1)
  (exclude_from_sim no)
  (in_bom yes)
  (on_board yes)
  (in_pos_files yes)
  (dnp no)
  (fields_autoplaced yes)
  (property "Reference" "#PWR05" (at 55.88 135.89 0) (hide yes) (show_name no) (do_not_autoplace no) (effects (font (size 1.27 1.27))))
  (property "Value" "GND" (at 55.88 134.62 0) (show_name no) (do_not_autoplace no) (effects (font (size 1.27 1.27))))
  (property "Footprint" "" (at 55.88 129.54 0) (hide yes) (show_name no) (do_not_autoplace no) (effects (font (size 1.27 1.27))))
  (property "Datasheet" "" (at 55.88 129.54 0) (hide yes) (show_name no) (do_not_autoplace no) (effects (font (size 1.27 1.27))))
  (property "Description" "Power symbol creates a global label with name \"GND\" , ground" (at 55.88 129.54 0) (hide yes) (show_name no) (do_not_autoplace no) (effects (font (size 1.27 1.27))))
  (pin "1"))
 (symbol
  (lib_id "Device:C_Polarized")
  (at 30.48 81.28 90)
  (unit 1)
  (body_style 1)
  (exclude_from_sim no)
  (in_bom yes)
  (on_board yes)
  (in_pos_files yes)
  (dnp no)
  (fields_autoplaced yes)
  (property "Reference" "C1" (at 29.591 73.66 90) (show_name no) (do_not_autoplace no) (effects (font (size 1.27 1.27))))
  (property "Value" "220 µF, 35 V" (at 29.591 76.2 90) (show_name no) (do_not_autoplace no) (effects (font (size 1.27 1.27))))
  (property "Footprint" "Capacitor_THT:CP_Radial_D10.0mm_P5.00mm" (at 34.29 80.3148 0) (hide yes) (show_name no) (do_not_autoplace no) (effects (font (size 1.27 1.27))))
  (property "Datasheet" "" (at 30.48 81.28 0) (hide yes) (show_name no) (do_not_autoplace no) (effects (font (size 1.27 1.27))))
  (property "Description" "Polarized capacitor" (at 30.48 81.28 0) (hide yes) (show_name no) (do_not_autoplace no) (effects (font (size 1.27 1.27))))
  (pin "2")
  (pin "1"))
 (symbol
  (lib_id "power:GND")
  (at 58.42 154.94 0)
  (unit 1)
  (body_style 1)
  (exclude_from_sim no)
  (in_bom yes)
  (on_board yes)
  (in_pos_files yes)
  (dnp no)
  (fields_autoplaced yes)
  (property "Reference" "#PWR08" (at 58.42 161.29 0) (hide yes) (show_name no) (do_not_autoplace no) (effects (font (size 1.27 1.27))))
  (property "Value" "GND" (at 58.42 160.02 0) (show_name no) (do_not_autoplace no) (effects (font (size 1.27 1.27))))
  (property "Footprint" "" (at 58.42 154.94 0) (hide yes) (show_name no) (do_not_autoplace no) (effects (font (size 1.27 1.27))))
  (property "Datasheet" "" (at 58.42 154.94 0) (hide yes) (show_name no) (do_not_autoplace no) (effects (font (size 1.27 1.27))))
  (property "Description" "Power symbol creates a global label with name \"GND\" , ground" (at 58.42 154.94 0) (hide yes) (show_name no) (do_not_autoplace no) (effects (font (size 1.27 1.27))))
  (pin "1"))
 (symbol
  (lib_id "Device:R")
  (at 30.48 57.15 90)
  (unit 1)
  (body_style 1)
  (exclude_from_sim no)
  (in_bom yes)
  (on_board yes)
  (in_pos_files yes)
  (dnp no)
  (fields_autoplaced yes)
  (property "Reference" "R2" (at 30.48 50.8 90) (show_name no) (do_not_autoplace no) (effects (font (size 1.27 1.27))))
  (property "Value" "15 kΩ, 1%" (at 30.48 53.34 90) (show_name no) (do_not_autoplace no) (effects (font (size 1.27 1.27))))
  (property "Footprint" "Resistor_SMD:R_1206_3216Metric" (at 30.48 58.928 90) (hide yes) (show_name no) (do_not_autoplace no) (effects (font (size 1.27 1.27))))
  (property "Datasheet" "" (at 30.48 57.15 0) (hide yes) (show_name no) (do_not_autoplace no) (effects (font (size 1.27 1.27))))
  (property "Description" "Resistor" (at 30.48 57.15 0) (hide yes) (show_name no) (do_not_autoplace no) (effects (font (size 1.27 1.27))))
  (pin "1")
  (pin "2"))
 (symbol
  (lib_id "Device:C")
  (at 34.29 154.94 90)
  (unit 1)
  (body_style 1)
  (exclude_from_sim no)
  (in_bom yes)
  (on_board yes)
  (in_pos_files yes)
  (dnp no)
  (fields_autoplaced yes)
  (property "Reference" "C3" (at 34.29 147.32 90) (show_name no) (do_not_autoplace no) (effects (font (size 1.27 1.27))))
  (property "Value" "330 µF, 35 V" (at 34.29 149.86 90) (show_name no) (do_not_autoplace no) (effects (font (size 1.27 1.27))))
  (property "Footprint" "Capacitor_THT:CP_Radial_D10.0mm_P5.00mm" (at 38.1 153.9748 0) (hide yes) (show_name no) (do_not_autoplace no) (effects (font (size 1.27 1.27))))
  (property "Datasheet" "" (at 34.29 154.94 0) (hide yes) (show_name no) (do_not_autoplace no) (effects (font (size 1.27 1.27))))
  (property "Description" "Unpolarized capacitor" (at 34.29 154.94 0) (hide yes) (show_name no) (do_not_autoplace no) (effects (font (size 1.27 1.27))))
  (pin "1")
  (pin "2"))
 (symbol
  (lib_id "Device:R")
  (at 30.48 44.45 90)
  (unit 1)
  (body_style 1)
  (exclude_from_sim no)
  (in_bom yes)
  (on_board yes)
  (in_pos_files yes)
  (dnp no)
  (fields_autoplaced yes)
  (property "Reference" "R1" (at 30.48 38.1 90) (show_name no) (do_not_autoplace no) (effects (font (size 1.27 1.27))))
  (property "Value" "1 kΩ, 1%" (at 30.48 40.64 90) (show_name no) (do_not_autoplace no) (effects (font (size 1.27 1.27))))
  (property "Footprint" "Resistor_SMD:R_1206_3216Metric" (at 30.48 46.228 90) (hide yes) (show_name no) (do_not_autoplace no) (effects (font (size 1.27 1.27))))
  (property "Datasheet" "" (at 30.48 44.45 0) (hide yes) (show_name no) (do_not_autoplace no) (effects (font (size 1.27 1.27))))
  (property "Description" "Resistor" (at 30.48 44.45 0) (hide yes) (show_name no) (do_not_autoplace no) (effects (font (size 1.27 1.27))))
  (pin "2")
  (pin "1"))
 (symbol
  (lib_id "Device:R_Potentiometer")
  (at 31.75 26.67 270)
  (unit 1)
  (body_style 1)
  (exclude_from_sim no)
  (in_bom yes)
  (on_board yes)
  (in_pos_files yes)
  (dnp no)
  (fields_autoplaced yes)
  (property "Reference" "RV1" (at 31.75 20.32 90) (show_name no) (do_not_autoplace no) (effects (font (size 1.27 1.27))))
  (property "Value" "5 kΩ" (at 31.75 22.86 90) (show_name no) (do_not_autoplace no) (effects (font (size 1.27 1.27))))
  (property "Footprint" "Potentiometer_THT:Potentiometer_Bourns_3296W_Vertical" (at 31.75 26.67 0) (hide yes) (show_name no) (do_not_autoplace no) (effects (font (size 1.27 1.27))))
  (property "Datasheet" "" (at 31.75 26.67 0) (hide yes) (show_name no) (do_not_autoplace no) (effects (font (size 1.27 1.27))))
  (property "Description" "Potentiometer" (at 31.75 26.67 0) (hide yes) (show_name no) (do_not_autoplace no) (effects (font (size 1.27 1.27))))
  (property "Sim.Device" "R" (at 31.75 26.67 0) (hide yes) (show_name no) (do_not_autoplace no) (effects (font (size 1.27 1.27))))
  (property "Sim.Type" "POT" (at 31.75 26.67 0) (hide yes) (show_name no) (do_not_autoplace no) (effects (font (size 1.27 1.27))))
  (property "Sim.Pins" "1=r0 2=wiper 3=r1" (at 31.75 26.67 0) (hide yes) (show_name no) (do_not_autoplace no) (effects (font (size 1.27 1.27))))
  (pin "3")
  (pin "2")
  (pin "1"))
 (sheet_instances
  (path ""
   (page "1")))
 (embedded_fonts no))
